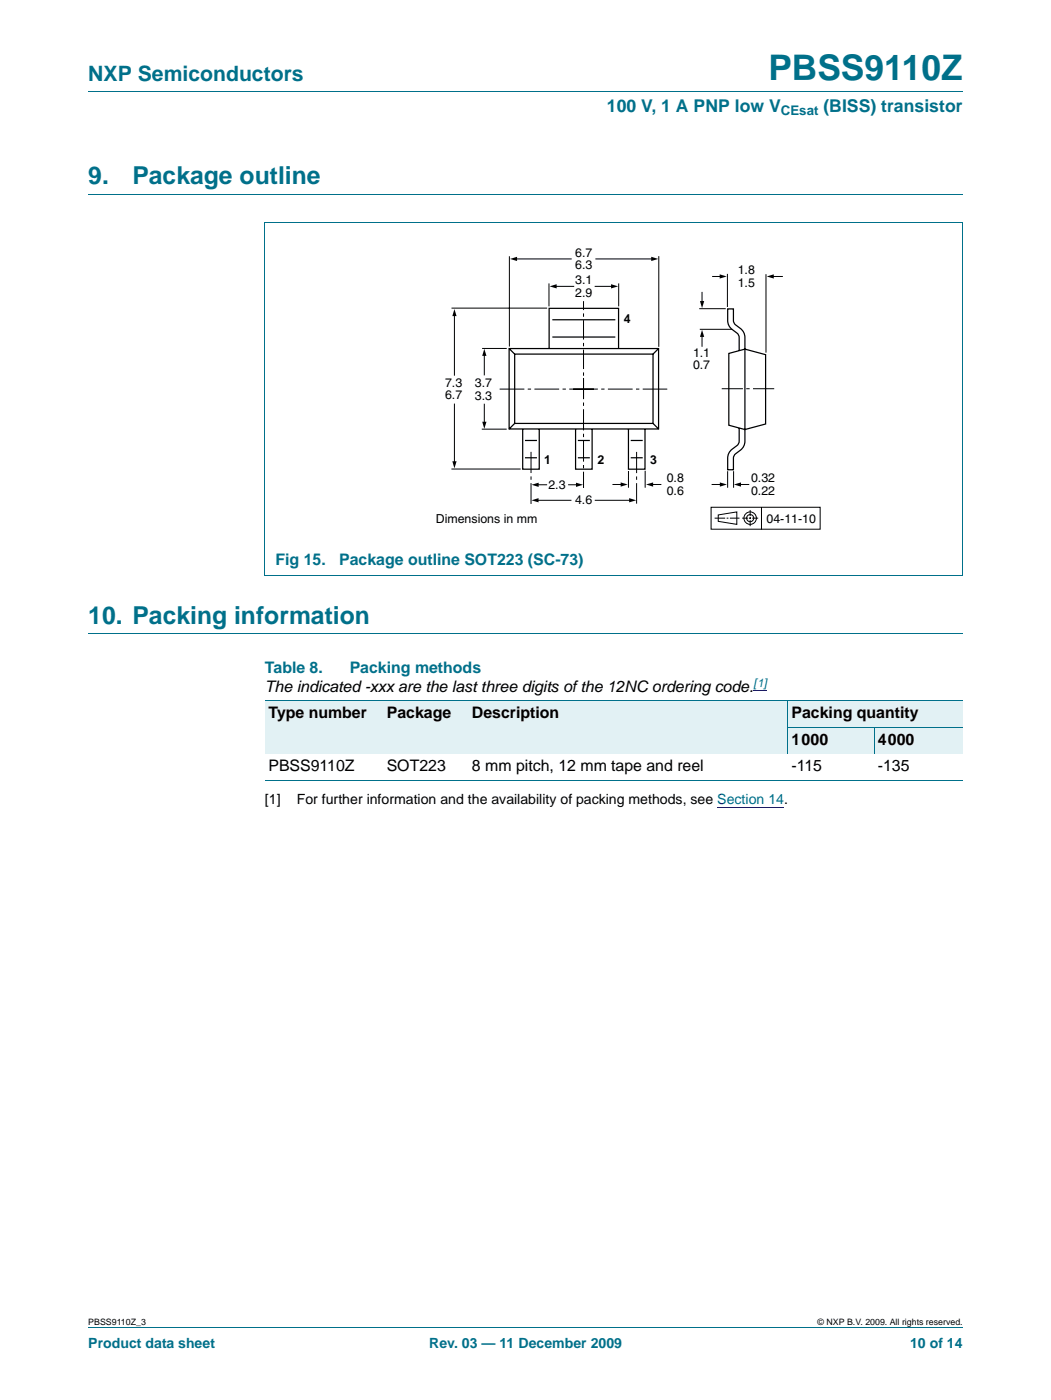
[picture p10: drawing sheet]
<svg xmlns="http://www.w3.org/2000/svg" width="210mm" height="280mm" viewBox="0 0 210 280" stroke-linecap="round" stroke-linejoin="round" font-family="sans-serif">
<path d="M17.6 18.3h174.7M17.6 38.8h174.7M52.9 44.4h139.4M52.9 44.5v70.4M192.3 44.5v70.4M52.9 115h139.4M17.6 126.6h174.7M17.6 265.3h174.7" fill="none" stroke="#00708a" stroke-width=".2"/>
<path d="M150.5 138h2.7M143.3 161.3h13.3" fill="none" stroke="#00f" stroke-width=".2"/>
<path d="M81.1 48.7h83.1v57.3h-83.1z" fill="none" stroke="#fff" stroke-width=".2"/>
<g fill="none" stroke="#000" stroke-width=".2">
<path d="M101.7 51.2v18M102.9 51.7h11.3M109.6 56.6v4.6M110.8 57.2h3.9M118.8 57.2h3.5M118.9 51.7h11.4M123.6 56.6v4.6M131.6 51.2v18.1M140.2 58.3v2.1M142.2 55.2h1.8M145.3 54.7v6.6M153 54.8v15.7"/>
<path d="M154.2 55.2h2.2M90.2 61.6h19.1M90.8 62.9v12.2M96.3 69.6h4.9M96.7 70.8v4.2M139.7 61.7h5.2M139.8 65.8h6.4M140.2 67v2.3M90.2 93.7h13.8M90.8 80.6v11.9M96.2 85.8h5M96.7 80.7v3.9"/>
<path d="M107.2 100h6.9M107.2 96.9h2.1M113.5 96.9h1.9M118.8 100h7.1M122.3 96.8h1.9M125.5 94.1v3.4M128.9 94.1v3.4M130.2 96.8h1.9M142.1 96.8h2M145.3 94.2v3.3M146.5 94.2v3.3M147.7 96.8h1.9"/>
<path d="M142 101.4h21.8v4.3h-21.8zM142.7 103.5h2.1M143.4 102.9l3.8-.6v2.5l-3.8-.6zM145.1 103.5h.4M145.8 103.5h1.9M148.2 103.5h1.2M149.6 103.5h.4M149.8 101.9v1.2M149.8 103.4v.3M149.8 103.9v1.2M150.2 103.5h1.2M152.1 101.4v4.3"/>
<circle cx="149.8" cy="103.5" r=".71"/>
<circle cx="149.8" cy="103.5" r="1.24"/>
</g>
<g fill="#000">
<path d="M101.9 51.7l1.4-.4v.9zM109.8 57.2l1.4-.4v.8zM122 56.8l1.5 .4-1.5 .4zM130.1 51.3l1.4 .4-1.4 .5zM143.7 54.8l1.4 .4-1.4 .5zM153.1 55.2l1.4-.4v.9zM90.8 61.8l.4 1.4h-.9zM96.7 69.7l.5 1.4h-.9zM139.8 60.2h.8l-.4 1.4zM140.2 65.9l.4 1.4h-.8zM90.3 92.2h.9l-.4 1.4zM96.3 84.3h.9l-.5 1.4z"/>
<path d="M106.1 100l1.5-.5v.9zM106.2 96.9l1.4-.4v.8zM115 96.5l1.4 .4-1.4 .4zM124 96.4l1.4 .4-1.4 .4zM125.7 99.5l1.4 .5-1.4 .4zM129 96.8l1.4-.4v.8zM143.8 96.4l1.4 .4-1.4 .4zM146.6 96.8l1.4-.4v.8z"/>
</g>
<path d="M114.5 77.8h18.8M118.6 77.8h-18.9" fill="none" stroke="#000" stroke-width=".2" stroke-dasharray="4.9 .7 .7 .7" stroke-linecap="butt"/>
<path d="M116.5 79.6v-19.4" fill="none" stroke="#000" stroke-width=".2" stroke-dasharray="3.9 .7 .7 .7" stroke-linecap="butt"/>
<path d="M116.5 75.5v22M154.6 77.7h-11M106.1 90.3v10.4M127.1 90.3v10.3" fill="none" stroke="#000" stroke-width=".2" stroke-dasharray="4.2 .7 .7 .7" stroke-linecap="butt"/>
<g fill="none" stroke="#000" stroke-width=".25">
<path d="M101.7 69.6l1.1 1.2M101.7 69.6h29.8v16.1h-29.8zM102.8 70.8h27.6v13.8h-27.6zM109.7 69.6v-8h13.8v8M110.3 67.3h12.6M110.3 63.9h12.6M131.5 69.6l-1.1 1.2M145.6 70.6l3.2-.8 4.1 1.1v13.8l-4.1 1.1-3.2-.8zM147.6 70.1v-2.9a2.24 2.24 0 0 0-1.4-1.4 2.22 2.22 0 0 1-.9-1.8v-2.3h1.2v2.6a2.21 2.21 0 0 0 1.4 1.3 2.23 2.23 0 0 1 .9 1.9v20.6a2.86 2.86 0 0 1-1.9 2.6l-.4 .6v2.6h-1.2v-2.3a2.85 2.85 0 0 1 1.9-2.6l.4-.6v-2.9M102.8 84.6l-1.1 1.1M104.4 85.7v8.1h3.3v-8.1M104.8 88h2.4"/>
<path d="M104.8 91.5h2.4M115 85.7v8.1h3.3v-8.1M115.4 88h2.4M115.4 91.5h2.4M125.5 85.7v8.1h3.3v-8.1M126 88h2.4M126 91.5h2.4M130.4 84.6l1.1 1.1"/>
</g>
<g fill="#e2f1f4">
<path d="M52.9 140h23.6v10.6h-23.6z"/>
<path d="M76.5 140h17.1v10.6h-17.1z"/>
<path d="M93.6 140h56.7v10.6h-56.7z"/>
<path d="M150.3 140h7.1v10.6h-7.1z"/>
<path d="M157.4 140h34.9v5.3h-34.9z"/>
<path d="M157.4 145.3h17.2v5.3h-17.2z"/>
<path d="M174.6 145.3h17.7v5.3h-17.7z"/>
</g>
<path d="M157.4 140v10.6M52.9 140h139.4M52.9 155.9h139.4M157.3 145.3h35M174.6 145.3v5.3" fill="none" stroke="#00708a" stroke-width=".2"/>
<text font-size="7" fill="#00708a" x="153.5" y="16">PBSS9110Z</text>
<g font-size="4.9" fill="#00708a">
<text x="17.6" y="36.8">9.</text>
<text x="26.5" y="36.8">Package outline</text>
<text x="17.6" y="124.6">10. Packing information</text>
</g>
<text font-size="4.2" fill="#00708a" x="17.6" y="16.2">NXP Semiconductors</text>
<g font-size="3.5" fill="#00708a">
<text x="121.2" y="22.4">100 V, 1 A PNP low V</text>
<text x="164.4" y="22.4">(BISS) transistor</text>
</g>
<g font-size="3.2" fill="#00708a">
<text x="55" y="112.9">Fig 15.</text>
<text x="67.7" y="112.9">Package outline SOT223 (SC-73)</text>
<text x="52.9" y="134.4">Table 8.</text>
<text x="69.8" y="134.4">Packing methods</text>
</g>
<g font-size="3.2">
<text x="52.9" y="138.3">The indicated -xxx are the last three digits of the 12NC ordering code.</text>
<text x="53.6" y="143.6">Type number</text>
<text x="77.3" y="143.6">Package</text>
<text x="94.3" y="143.6">Description</text>
<text x="158.1" y="143.6">Packing quantity</text>
<text x="158.1" y="148.9">1000</text>
<text x="175.3" y="148.9">4000</text>
<text x="53.6" y="154.2">PBSS9110Z</text>
<text x="77.3" y="154.2">SOT223</text>
<text x="94.3" y="154.2">8 mm pitch, 12 mm tape and reel</text>
<text x="158.1" y="154.2">-115</text>
<text x="175.3" y="154.2">-135</text>
</g>
<g font-size="2.8">
<text x="52.9" y="160.6">[1]</text>
<text x="59.3" y="160.6">For further information and the availability of packing methods, see Section 14.</text>
</g>
<g font-size="2.8" fill="#00708a">
<text x="17.6" y="269.3">Product data sheet</text>
<text x="85.7" y="269.3">Rev. 03 — 11 December 2009</text>
<text x="181.8" y="269.3">10 of 14</text>
</g>
<text font-size="2.6" fill="#00708a" x="156" y="23.1">CEsat</text>
<g font-size="2.5">
<text x="114.9" y="51.3">6.7</text>
<text x="114.9" y="53.8">6.3</text>
<text x="114.9" y="56.8">3.1</text>
<text x="114.9" y="59.3">2.9</text>
<text x="147.3" y="54.8">1.8</text>
<text x="147.3" y="57.3">1.5</text>
<text x="124.6" y="64.5">4</text>
<text x="138.4" y="71.3">1.1</text>
<text x="88.9" y="77.3">7.3</text>
<text x="94.8" y="77.4">3.7</text>
<text x="138.4" y="73.8">0.7</text>
<text x="88.9" y="79.8">6.7</text>
<text x="94.8" y="79.8">3.3</text>
<text x="108.7" y="92.7">1</text>
<text x="119.3" y="92.7">2</text>
<text x="129.8" y="92.7">3</text>
<text x="109.5" y="97.7">2.3</text>
<text x="114.8" y="100.7">4.6</text>
<text x="133.2" y="96.4">0.8</text>
<text x="133.2" y="98.9">0.6</text>
<text x="150" y="96.4">0.32</text>
<text x="150" y="98.9">0.22</text>
<text x="87" y="104.4">Dimensions in mm</text>
<text x="153.1" y="104.4">04-11-10</text>
</g>
<text font-size="2.4" fill="#00f" x="150.5" y="137.3">[1]</text>
<g font-size="1.8">
<text x="17.6" y="264.7">PBSS9110Z_3</text>
<text x="163.3" y="264.7">© NXP B.V. 2009. All rights reserved.</text>
</g>
</svg>
